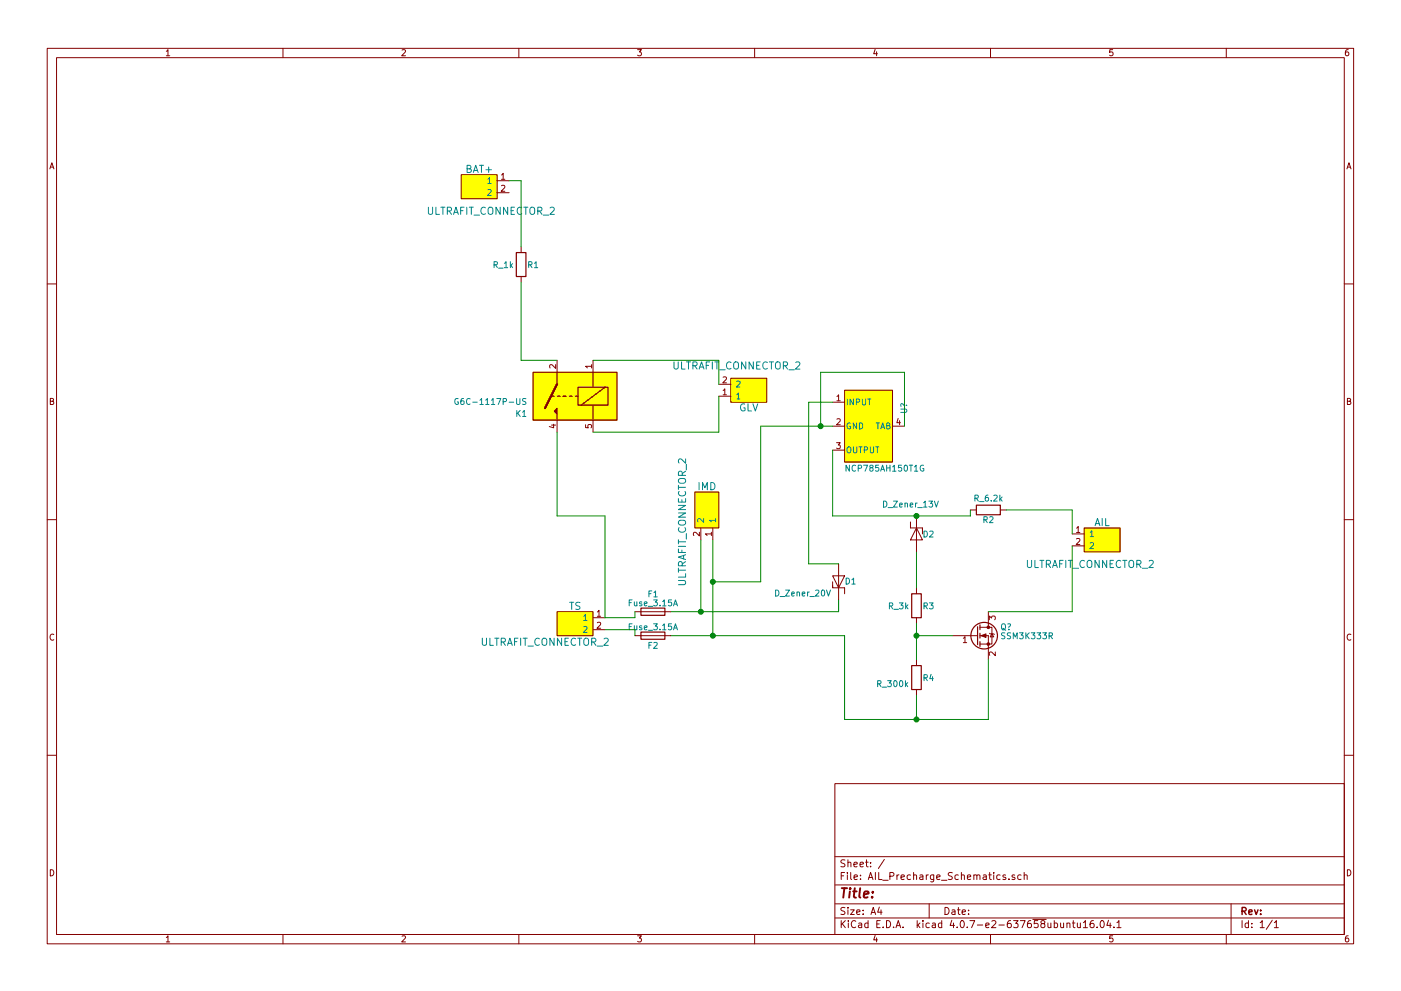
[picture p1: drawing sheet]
EESchema Schematic File Version 2
LIBS:power
LIBS:device
LIBS:switches
LIBS:relays
LIBS:motors
LIBS:transistors
LIBS:conn
LIBS:linear
LIBS:regul
LIBS:74xx
LIBS:cmos4000
LIBS:adc-dac
LIBS:memory
LIBS:xilinx
LIBS:microcontrollers
LIBS:dsp
LIBS:microchip
LIBS:analog_switches
LIBS:motorola
LIBS:texas
LIBS:intel
LIBS:audio
LIBS:interface
LIBS:digital-audio
LIBS:philips
LIBS:display
LIBS:cypress
LIBS:siliconi
LIBS:opto
LIBS:atmel
LIBS:contrib
LIBS:valves
LIBS:formula
LIBS:AIL_Precharge_Schematics-cache
EELAYER 25 0
EELAYER END
$Descr A4 11693 8268
encoding utf-8
Sheet 1 1
Title ""
Date ""
Rev ""
Comp ""
Comment1 ""
Comment2 ""
Comment3 ""
Comment4 ""
$EndDescr
$Comp
L R_3k R3
U 1 1
P 7650 5050
F 0 "R3" H 7750 5050 50  0000 C CNN
F 1 "R_3k" H 7500 5050 50  0000 C CNN
F 2 "Resistors_SMD:R_0805" H 7580 5050 50  0001 C CNN
F 3 "https://www.seielect.com/Catalog/SEI-RMCF_RMCP.pdf" H 7730 5050 50  0001 C CNN
F 4 "Digi-Key" H 7650 5050 60  0001 C CNN "MFN"
F 5 "RMCF0805FT3K00CT-ND" H 7650 5050 60  0001 C CNN "MPN"
F 6 "Value" H 7650 5050 60  0001 C CNN "Package"
F 7 "https://www.digikey.com/product-detail/en/stackpole-electronics-inc/RMCF0805FT3K00/RMCF0805FT3K00CT-ND/2418389" H 8130 5450 60  0001 C CNN "PurchasingLink"
	1    7650 5050
	1    0    0    -1  
$EndComp
$Comp
L R_300k R4
U 1 1
P 7650 5650
F 0 "R4" H 7750 5650 50  0000 C CNN
F 1 "R_300k" H 7450 5600 50  0000 C CNN
F 2 "Resistors_SMD:R_0805" H 7580 5650 50  0001 C CNN
F 3 "https://industrial.panasonic.com/cdbs/www-data/pdf/RDM0000/AOA0000C307.pdf" H 7730 5650 50  0001 C CNN
F 4 "Digi-Key" H 7650 5650 60  0001 C CNN "MFN"
F 5 "P300KDACT-ND" H 7650 5650 60  0001 C CNN "MPN"
F 6 "Value" H 7650 5650 60  0001 C CNN "Package"
F 7 "https://www.digikey.com/product-detail/en/panasonic-electronic-components/ERA-6AEB304V/P300KDACT-ND/1466006" H 8130 6050 60  0001 C CNN "PurchasingLink"
	1    7650 5650
	1    0    0    -1  
$EndComp
$Comp
L R_6.2k R2
U 1 1
P 8250 4250
F 0 "R2" V 8330 4250 50  0000 C CNN
F 1 "R_6.2k" V 8150 4250 50  0000 C CNN
F 2 "Resistors_SMD:R_0805" H 8180 4250 50  0001 C CNN
F 3 "https://industrial.panasonic.com/cdbs/www-data/pdf/RDA0000/AOA0000C304.pdf" H 8330 4250 50  0001 C CNN
F 4 "Digi-Key" H 8250 4250 60  0001 C CNN "MFN"
F 5 "P6.20KCCT-ND" H 8250 4250 60  0001 C CNN "MPN"
F 6 "Value" H 8250 4250 60  0001 C CNN "Package"
F 7 "https://www.digikey.com/product-detail/en/panasonic-electronic-components/ERJ-6ENF6201V/P6.20KCCT-ND/1746887" H 8730 4650 60  0001 C CNN "PurchasingLink"
	1    8250 4250
	0    1    1    0   
$EndComp
$Comp
L SSM3K333R Q?
U 1 1
P 8150 5300
F 0 "Q?" H 8350 5375 50  0000 L CNN
F 1 "SSM3K333R" H 8350 5300 50  0000 L CNN
F 2 "TO_SOT_Packages_SMD:SOT-23" H 8350 5225 50  0001 L CIN
F 3 "file:///home/sherrieshen/Downloads/SSM3K333R_datasheet_en_20140301.pdf" H 8350 5375 50  0001 L CNN
F 4 "https://www.digikey.com/product-detail/en/toshiba-semiconductor-and-storage/SSM3K333RLF/SSM3K333RLFCT-ND/3522391" H 8450 5475 60  0001 C CNN "Purchase_Link"
F 5 "SSM3K333RLFCT-ND" H 8550 5575 60  0001 C CNN "MPN"
F 6 "Digi-Key" H 8650 5675 60  0001 C CNN "MFN"
F 7 "SOT-23-3 Flat Leads" H 8750 5775 60  0001 C CNN "Package"
	1    8150 5300
	1    0    0    -1  
$EndComp
$Comp
L D_Zener_20V D1
U 1 1
P 7000 4850
F 0 "D1" V 7000 4750 50  0000 C CNN
F 1 "D_Zener_20V" V 6900 5150 50  0000 C CNN
F 2 "footprints:D_SOD-923" H 6900 4850 50  0001 C CNN
F 3 "http://rohmfs.rohm.com/en/products/databook/datasheet/discrete/diode/zener/cdzvt2r20b-e.pdf" H 7000 4950 50  0001 C CNN
F 4 "CDZVT2R20BCT-ND" H 7100 5050 60  0001 C CNN "MPN"
F 5 "Digi-Key" H 7200 5150 60  0001 C CNN "MFN"
F 6 "SOD923, 2-SMD, Flat Lead" H 7300 5250 60  0001 C CNN "Package"
F 7 "https://www.digikey.com/product-detail/en/rohm-semiconductor/CDZVT2R20B/CDZVT2R20BCT-ND/5955742" H 7400 5350 60  0001 C CNN "PurchasingLink"
	1    7000 4850
	0    -1   -1   0   
$EndComp
$Comp
L D_Zener_13V D2
U 1 1
P 7650 4450
F 0 "D2" V 7650 4550 50  0000 C CNN
F 1 "D_Zener_13V" V 7400 4400 50  0000 C CNN
F 2 "footprints:D_13V_Zener" H 7550 4450 50  0001 C CNN
F 3 "http://www.onsemi.com/pub/Collateral/1SMB5913BT3-D.PDF" H 7650 4550 50  0001 C CNN
F 4 "1SMB5928BT3GOSCT-ND" H 7750 4650 60  0001 C CNN "MPN"
F 5 "Digi-Key" H 7850 4750 60  0001 C CNN "MFN"
F 6 "CASE 403A, DO-214AA, SMB" H 7950 4850 60  0001 C CNN "Package"
F 7 "https://www.digikey.com/product-detail/en/1SMB5928BT3G/1SMB5928BT3GOSCT-ND/917730?WT.z_cid=ref_octopart_dkc_buynow&site=us" H 8050 4950 60  0001 C CNN "PurchasingLink"
	1    7650 4450
	0    1    1    0   
$EndComp
$Comp
L ULTRAFIT_CONNECTOR_2 AIL
U 1 1
P 9100 5550
F 0 "AIL" H 9000 6750 60  0000 C CNN
F 1 "ULTRAFIT_CONNECTOR_2" H 9100 6400 60  0000 C CNN
F 2 "" H 8900 6650 60  0001 C CNN
F 3 "" H 9000 6750 60  0001 C CNN
F 4 "https://www.digikey.com/product-detail/en/molex-llc/1722861102/WM11570-ND/5344267" H 9100 6850 60  0001 C CNN "PurchasingLink"
F 5 "Digi-Key" H 9200 6950 60  0001 C CNN "MFN"
F 6 "WM11570-ND" H 9300 7050 60  0001 C CNN "MPN"
F 7 "Value" H 9400 7150 60  0001 C CNN "Package"
	1    9100 5550
	-1   0    0    -1  
$EndComp
$Comp
L ULTRAFIT_CONNECTOR_2 TS
U 1 1
P 4900 6250
F 0 "TS" H 4800 7450 60  0000 C CNN
F 1 "ULTRAFIT_CONNECTOR_2" H 4550 7150 60  0000 C CNN
F 2 "" H 4700 7350 60  0001 C CNN
F 3 "" H 4800 7450 60  0001 C CNN
F 4 "https://www.digikey.com/product-detail/en/molex-llc/1722861102/WM11570-ND/5344267" H 4900 7550 60  0001 C CNN "PurchasingLink"
F 5 "Digi-Key" H 5000 7650 60  0001 C CNN "MFN"
F 6 "WM11570-ND" H 5100 7750 60  0001 C CNN "MPN"
F 7 "Value" H 5200 7850 60  0001 C CNN "Package"
	1    4900 6250
	1    0    0    -1  
$EndComp
$Comp
L ULTRAFIT_CONNECTOR_2 BAT+
U 1 1
P 4100 2600
F 0 "BAT+" H 4000 3800 60  0000 C CNN
F 1 "ULTRAFIT_CONNECTOR_2" H 4100 3450 60  0000 C CNN
F 2 "" H 3900 3700 60  0001 C CNN
F 3 "" H 4000 3800 60  0001 C CNN
F 4 "https://www.digikey.com/product-detail/en/molex-llc/1722861102/WM11570-ND/5344267" H 4100 3900 60  0001 C CNN "PurchasingLink"
F 5 "Digi-Key" H 4200 4000 60  0001 C CNN "MFN"
F 6 "WM11570-ND" H 4300 4100 60  0001 C CNN "MPN"
F 7 "Value" H 4400 4200 60  0001 C CNN "Package"
	1    4100 2600
	1    0    0    -1  
$EndComp
$Comp
L NCP785AH150T1G U?
U 1 1
P 7400 3600
F 0 "U?" H 7200 3750 50  0000 C CNN
F 1 "NCP785AH150T1G" V 7700 3250 50  0000 L CNN
F 2 "TO_SOT_Packages_SMD:SOT-89-3" H 7350 3850 50  0001 C CNN
F 3 "http://www.mouser.com/ds/2/308/NCP785A-D-532012.pdf" H 7650 4300 50  0001 C CNN
F 4 "http://www.mouser.com/ProductDetail/ON-Semiconductor/NCP785AH150T1G/?qs=%2fha2pyFaduhU%252bpP%252bssYPdUmyogavA%2fAzEn9uBkwFJy882Wv9I%2fcEbQ%3d%3d" H 7300 3875 60  0001 C CNN "PurchasingLink"
F 5 "Digi-Key" H 7400 3975 60  0001 C CNN "MFN"
F 6 "NCP785AH150T1G" H 7500 4075 60  0001 C CNN "MPN"
F 7 "SOT-89-3" H 7600 4175 60  0001 C CNN "Package"
	1    7400 3600
	0    1    1    0   
$EndComp
$Comp
L G6C-1117P-US K1
U 1 1
P 4950 3100
F 0 "K1" H 5500 3450 50  0000 L CNN
F 1 "G6C-1117P-US" H 5500 3350 50  0000 L CNN
F 2 "Relays_THT:Relay_SPDT_OMRON-G5Q" H 5600 3250 50  0001 L CNN
F 3 "http://omronfs.omron.com/en_US/ecb/products/pdf/en-g6c.pdf" H 5600 2950 50  0001 L CNN
F 4 "Z3601-ND" H 5700 3550 60  0001 C CNN "MPN"
F 5 "Digi-Key" H 5800 3650 60  0001 C CNN "MFN"
F 6 "https://www.digikey.com/product-detail/en/omron-electronics-inc-emc-div/G6C-1117P-US-DC12/Z3601-ND/369139" H 5900 3750 60  0001 C CNN "PurchasingLink"
	1    4950 3100
	-1   0    0    1   
$EndComp
$Comp
L ULTRAFIT_CONNECTOR_2 GLV
U 1 1
P 6150 2200
F 0 "GLV" H 6050 3400 60  0000 C CNN
F 1 "ULTRAFIT_CONNECTOR_2" H 6150 3050 60  0000 C CNN
F 2 "" H 5950 3300 60  0001 C CNN
F 3 "" H 6050 3400 60  0001 C CNN
F 4 "https://www.digikey.com/product-detail/en/molex-llc/1722861102/WM11570-ND/5344267" H 6150 3500 60  0001 C CNN "PurchasingLink"
F 5 "Digi-Key" H 6250 3600 60  0001 C CNN "MFN"
F 6 "WM11570-ND" H 6350 3700 60  0001 C CNN "MPN"
F 7 "Value" H 6450 3800 60  0001 C CNN "Package"
	1    6150 2200
	-1   0    0    1   
$EndComp
$Comp
L R_1k R1
U 1 1
P 4350 2200
F 0 "R1" H 4450 2200 50  0000 C CNN
F 1 "R_1k" H 4200 2200 50  0000 C CNN
F 2 "Resistors_SMD:R_0805" H 4280 2200 50  0001 C CNN
F 3 "https://www.seielect.com/Catalog/SEI-rncp.pdf" H 4430 2200 50  0001 C CNN
F 4 "Digi-Key" H 4350 2200 60  0001 C CNN "MFN"
F 5 "RNCP0805FTD1K00CT-ND" H 4350 2200 60  0001 C CNN "MPN"
F 6 "Value" H 4350 2200 60  0001 C CNN "Package"
F 7 "https://www.digikey.com/products/en?keywords=RNCP0805FTD1K00CT-ND" H 4830 2600 60  0001 C CNN "PurchasingLink"
	1    4350 2200
	1    0    0    -1  
$EndComp
$Comp
L ULTRAFIT_CONNECTOR_2 IMD
U 1 1
P 4850 4350
F 0 "IMD" V 4550 5400 60  0000 C CNN
F 1 "ULTRAFIT_CONNECTOR_2" H 4850 5200 60  0000 C CNN
F 2 "" H 4650 5450 60  0001 C CNN
F 3 "" H 4750 5550 60  0001 C CNN
F 4 "https://www.digikey.com/product-detail/en/molex-llc/1722861102/WM11570-ND/5344267" H 4850 5650 60  0001 C CNN "PurchasingLink"
F 5 "Digi-Key" H 4950 5750 60  0001 C CNN "MFN"
F 6 "WM11570-ND" H 5050 5850 60  0001 C CNN "MPN"
F 7 "Value" H 5150 5950 60  0001 C CNN "Package"
	1    4850 4350
	0    1    1    0   
$EndComp
$Comp
L Fuse F1
U 1 1
P 5450 5100
F 0 "F1" V 5300 5100 50  0000 C CNN
F 1 "Fuse_3.15A" V 5375 5100 50  0000 C CNN
F 2 "" V 5380 5100 50  0001 C CNN
F 3 "" H 5450 5100 50  0001 C CNN
	1    5450 5100
	0    1    1    0   
$EndComp
$Comp
L Fuse F2
U 1 1
P 5450 5300
F 0 "F2" V 5530 5300 50  0000 C CNN
F 1 "Fuse_3.15A" V 5375 5300 50  0000 C CNN
F 2 "" V 5380 5300 50  0001 C CNN
F 3 "" H 5450 5300 50  0001 C CNN
	1    5450 5300
	0    1    1    0   
$EndComp
Wire Wire Line
	7650 5200 7650 5500
Wire Wire Line
	7950 5300 7650 5300
Connection ~ 7650 5300
Wire Wire Line
	7650 4600 7650 4900
Wire Wire Line
	6950 4300 8100 4300
Wire Wire Line
	8100 4300 8100 4250
Wire Wire Line
	8250 5100 8950 5100
Wire Wire Line
	8400 4250 8950 4250
Wire Wire Line
	8950 4250 8950 4450
Wire Wire Line
	8950 5100 8950 4550
Wire Wire Line
	8250 6000 8250 5500
Wire Wire Line
	6950 3750 6950 4300
Connection ~ 7650 4300
Wire Wire Line
	7550 3550 7550 3100
Wire Wire Line
	7550 3100 6850 3100
Wire Wire Line
	6850 3100 6850 3550
Wire Wire Line
	6350 3550 6950 3550
Wire Wire Line
	4950 3000 6000 3000
Wire Wire Line
	6000 3000 6000 3200
Wire Wire Line
	6000 3300 6000 3600
Wire Wire Line
	6000 3600 4950 3600
Wire Wire Line
	4250 1500 4350 1500
Wire Wire Line
	4350 1500 4350 2050
Wire Wire Line
	4350 2350 4350 3000
Wire Wire Line
	4350 3000 4650 3000
Wire Wire Line
	6950 3350 6750 3350
Wire Wire Line
	5050 4300 5050 5150
Wire Wire Line
	4650 3600 4650 4300
Wire Wire Line
	4650 4300 5050 4300
Wire Wire Line
	5050 5150 5300 5150
Wire Wire Line
	5300 5150 5300 5100
Wire Wire Line
	5050 5250 5300 5250
Wire Wire Line
	5300 5250 5300 5300
Wire Wire Line
	5600 5100 7000 5100
Wire Wire Line
	6750 3350 6750 4700
Wire Wire Line
	5600 5300 7050 5300
Wire Wire Line
	7050 5300 7050 6000
Wire Wire Line
	7650 5800 7650 6000
Wire Wire Line
	7050 6000 8250 6000
Connection ~ 7650 6000
Wire Wire Line
	5850 4500 5850 5100
Connection ~ 5850 5100
Wire Wire Line
	5950 4500 5950 5300
Connection ~ 5950 5300
Wire Wire Line
	6350 3550 6350 4850
Wire Wire Line
	6350 4850 5950 4850
Connection ~ 5950 4850
Connection ~ 6850 3550
Wire Wire Line
	6750 4700 7000 4700
Wire Wire Line
	7000 5100 7000 5000
$EndSCHEMATC
